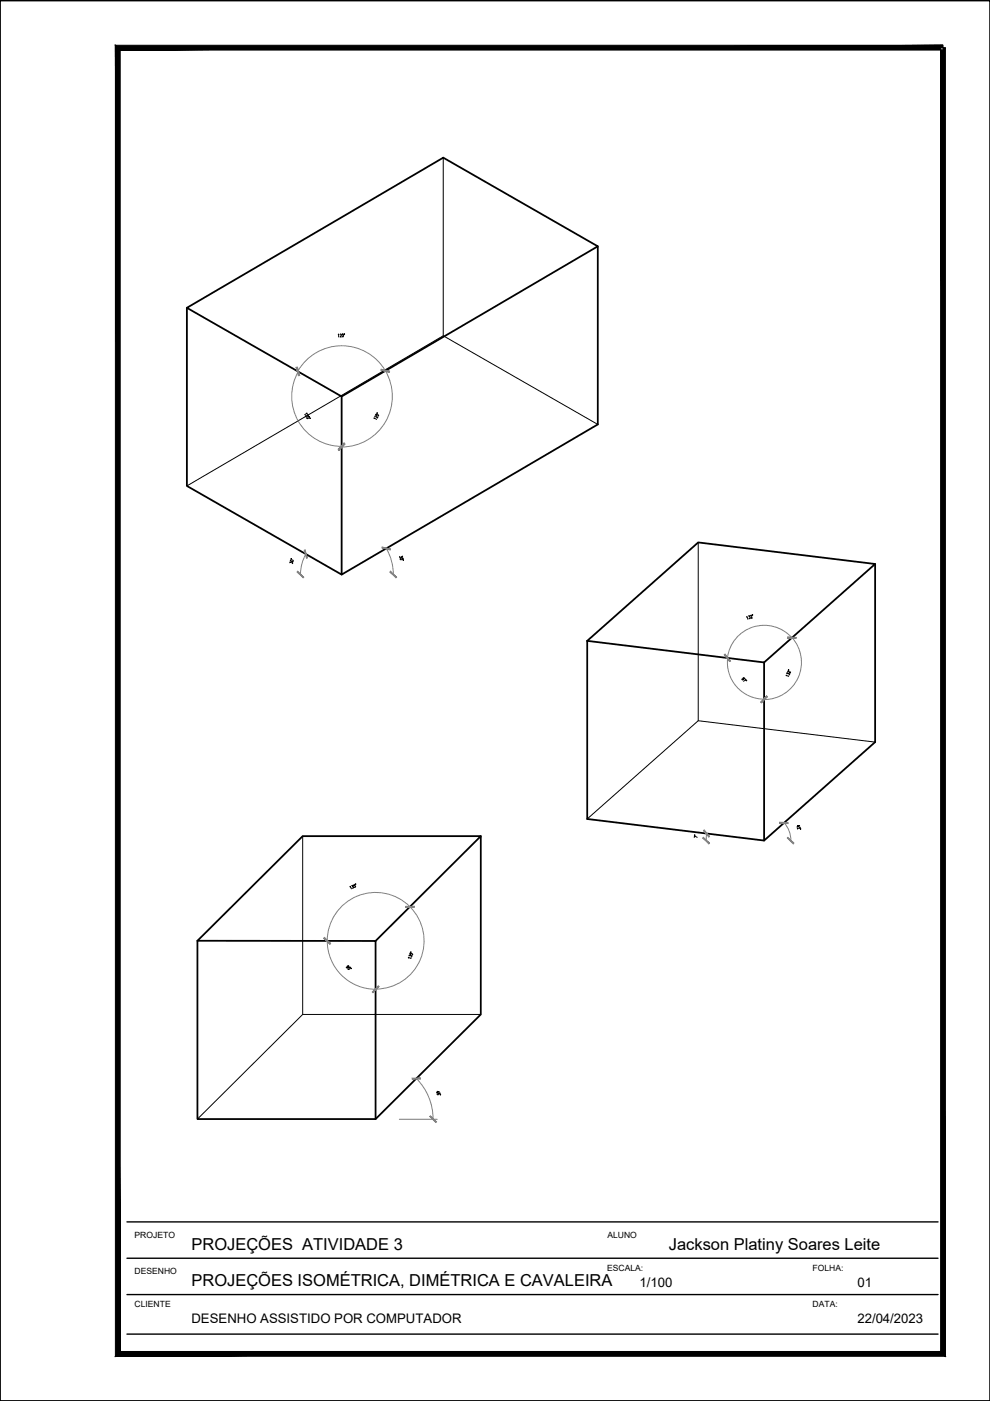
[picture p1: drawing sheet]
<svg xmlns="http://www.w3.org/2000/svg" width="210mm" height="297mm" viewBox="0 0 210 297" stroke-linecap="round" stroke-linejoin="round" font-family="sans-serif">
<!-- layer: A-PARED -->
<path d="M0 .1h209.9v296.9h-209.9zM126.7 52.2v37.8l-54.3 31.8v-37.7M39.6 65.3v37.7l32.8 18.8M39.6 65.3l54.4-31.9 32.7 18.8-54.3 31.9zM185.5 119.6v37.7l-23.5 20.9-37.5-4.6v-37.7M124.5 135.9l23.5-20.9 37.5 4.6-23.5 20.8M124.5 135.9l37.5 4.5M162 140.4v37.8M101.9 177.3v37.8l-22.3 22.2h-37.7v-37.8M41.9 199.5h37.7v37.8M41.9 199.5l22.3-22.2h37.7l-22.3 22.2" fill="none" stroke="#000" stroke-width=".38"/>
<!-- layer: A-PROJECAO -->
<path d="M94 33.4v37.8l-54.4 31.8M94 71.2l32.7 18.8M148 115v37.8M185.5 157.3l-37.5-4.5-23.5 20.8M64.2 177.3v37.8M101.9 215.1h-37.7l-22.3 22.2" fill="none" stroke="#000" stroke-width=".21"/>
<!-- layer: A-COTAS -->
<path d="M63.1 78.7a10.7 10.7 0 0 1 18.6 0 10.7 10.7 0 0 1-9.2 16.1M63.3 78.8a10.6 10.6 0 0 0 9.2 15.8M64.9 117.5l-.8 1.7-.4 2.6M81.9 116.3a10.9 10.9 0 0 1 1.5 5.5M154.2 139.5a7.9 7.9 0 0 1 8.5-6.9 7.9 7.9 0 0 1 7.2 8.2 7.9 7.9 0 0 1-7.9 7.5M154.3 139.5a7.8 7.8 0 0 0 7.7 8.7M149.8 176.7l-.1 1.5M166.3 174.4l.6 1 .5 1.1 .3 1.7M79.7 209.7a10.3 10.3 0 0 0 9.5-13.8 10.3 10.3 0 0 0-16.3-4.2 10.3 10.3 0 0 0 1.6 16.7l2.5 1 2.7 .3M84.7 237.3h8M88.3 228.7a12.2 12.2 0 0 1 3.5 8.6" fill="none" stroke="#808080" stroke-width=".21"/>
<!-- layer: 0 -->
<g fill="#808080" stroke="#808080" stroke-width=".21">
<path d="M64.5 116.7l.5 1.6h.2zM64.5 116.7l.2-.1 .5 1.7z"/>
<path d="M63.1 121.1l-.1 .2 1.4 1.1zM63 121.3l1.4 1.1-.1 .1z"/>
<path d="M82.8 121.1l-.1 .2 1.4 1.1zM82.7 121.3l1.4 1.1-.2 .1z"/>
<path d="M81 116.1l1.7 .5 .1-.2zM81 116l1.8 .4-1.8-.3z"/>
<path d="M166.9 177.7l1.4 1.1-1.3-1.3zM166.9 177.7l1.4 1.1-.1 .1z"/>
<path d="M165.3 174.5l1.8 .1v-.2zM165.3 174.3l1.8 .1-1.8 .1z"/>
<path d="M149.2 176.1l1.1 1.4 .1-.1zM149.2 176.1l.1-.1 1.1 1.4z"/>
<path d="M149.1 177.5l-.1 .2 1.4 1.1zM149 177.7l1.4 1.1-.1 .1z"/>
<path d="M153.6 138.8l1.1 1.4h.2zM153.6 138.8l.2-.1 1.1 1.5z"/>
<path d="M161.3 148.8l.1 .2 1.2-1.4zM162.6 147.6l.1 .1-1.3 1.3z"/>
<path d="M167 135.1v.2l1.8-.1zM167 135.3l1.8-.1-.1 .2z"/>
<path d="M153.7 138.7l-.1 .1 1.2 1.4zM153.6 138.8l1.2 1.4h-.1z"/>
<path d="M162.6 147.6l-1.2 1.4 1.3-1.2zM162.6 147.6l-1.2 1.4-.1-.1z"/>
<path d="M167 135.2l1.8 .2v-.2zM167 135.1l1.8 .1h-1.8z"/>
<path d="M80.8 78.3v.2l1.7 .3zM80.8 78.5l1.7 .3v.1z"/>
<path d="M62.8 77.9l.7 1.6-.5-1.7zM62.8 77.9l.7 1.6-.3 .1z"/>
<path d="M62.9 77.9l.5 1.8 .1-.1zM62.9 77.9h.2l.4 1.7z"/>
<path d="M71.7 95.2l.1 .1 1.2-1.4zM73 93.9l.1 .2-1.3 1.2z"/>
<path d="M73 94.1l-1.2 1.4 1.3-1.3zM73 94.1l-1.2 1.4-.1-.1z"/>
<path d="M80.8 78.5l1.7 .4 .1-.2zM80.9 78.3l1.7 .4-1.8-.2z"/>
<path d="M91.3 236.6l-.2 .1 1.4 1.2zM91.1 236.7l1.4 1.2-.1 .1z"/>
<path d="M87.4 228.8h1.8v-.2zM87.4 228.6h1.8l-1.8 .2z"/>
<path d="M80.2 209.1l-1.1 1.3 1.2-1.2zM79 210.3l1.2-1.2-1.1 1.3z"/>
<path d="M86 192.3l1.8 .1v-.2zM86 192.2h1.8l-1.8 .1z"/>
<path d="M68.7 199l1.2 1.2 .2-.1zM68.8 198.8l1.3 1.3-1.4-1.1z"/>
<path d="M79 210.3l.1 .2 1.1-1.4zM80.2 209.1l.1 .1-1.2 1.3z"/>
<path d="M86 192.2v.1l1.8-.1zM86 192.3l1.8-.1v.1z"/>
<path d="M68.8 198.8l-.1 .2 1.4 1.1zM68.7 199l1.4 1.1-.2 .1z"/>
</g>
<!-- layer: A-COTAS -->
<g fill="none" stroke="#000" stroke-width=".21">
<path d="M71.7 70.9l.1-.1v.6M72.1 70.9h.2l-.2 .5h.3M65 87.6h.2l-.6 .3M65.1 88.5l.4-.2a.3 .3 0 0 1-.1 .4 .3 .3 0 0 1-.4-.1zM65.2 88l.2 .1-.1 .1h-.6l.2 .2M79.3 88.8v-.2l.5 .3M79.5 88.4v-.1l.2-.1 .3 .5 .1-.3M79.7 87.8a.4 .4 0 0 1 .6 .4 .4 .4 0 0 1-.6-.4zM61.4 119.3l.1-.2 .2 .2a.18 .18 0 0 1 .3-.1 .18 .18 0 0 1-.1 .3M61.6 118.8a.33 .33 0 0 1 .4-.1 .33 .33 0 0 1 .1 .3h-.3zM84.8 118.5l.6-.1a.32 .32 0 0 1-.2 .2 .32 .32 0 0 1-.4-.1zM85.3 117.9l.1 .2h-.3a.18 .18 0 0 1-.2 .2 .18 .18 0 0 1-.1-.3"/>
<path d="M158.3 130.8l.1-.1 .2 .6M158.7 130.6l.2-.1v.3a.18 .18 0 0 1 .2 .2 .18 .18 0 0 1-.3 .1M159.1 130.6v-.1a.17 .17 0 0 1 .3 0 .17 .17 0 0 1 0 .2l-.1 .4 .3-.1M157.3 144v.1a.34 .34 0 0 0 .5-.4l-.3 .1 .1 .2h.1M158 143.9l.2 .3-.6 .2M166.7 143.3v-.1l.5 .2M166.8 142.9l.1-.3 .1 .3 .1-.1a.2 .2 0 0 1 .3 .1 .2 .2 0 0 1-.1 .2h-.1M167.6 142.4l-.1 .3-.3-.4-.2 .1 .1 .1M147.8 177.5l-.6-.3v.4M169 175.3l.5-.2-.4-.1 .1 .3M169.5 175.4h.2v.2l-.7-.1 .1 .3M74.2 188l.1-.1 .2 .6"/>
<path d="M74.5 187.8l.3-.1-.1 .2h.1a.19 .19 0 0 1 .2 .3 .19 .19 0 0 1-.3 0M75.2 187.5l-.2 .1 .1 .2a.19 .19 0 0 1 .2 0 .19 .19 0 0 1 .1 .2 .19 .19 0 0 1-.3 .1M73.9 205h-.2a.17 .17 0 0 1 0-.2 .17 .17 0 0 1 .3 .1l-.3 .3-.3-.2M73.9 205.2l.3-.2a.29 .29 0 0 1-.1 .4 .29 .29 0 0 1-.4 0zM86.6 203.1v-.1l.6 .2M86.7 202.7l.1-.2 .2 .2 .2-.1 .1 .2-.2 .1M87 202l-.1 .3 .2 .1a.18 .18 0 0 1 .1-.2 .18 .18 0 0 1 .2 .1 .18 .18 0 0 1-.1 .2M92.5 231.7l.6-.2-.4-.1 .1 .3M92.8 231.8l-.1 .1a.18 .18 0 0 0 .1 .2 .18 .18 0 0 0 .3-.1 .18 .18 0 0 0-.1-.2l.3-.1v.2"/>
<circle cx="72.7" cy="71.1" r=".27"/>
<circle cx="73" cy="70.8" r=".06"/>
<circle cx="65.7" cy="88.7" r=".06"/>
<circle cx="79.9" cy="87.6" r=".06"/>
<circle cx="61.7" cy="118.5" r=".06"/>
<circle cx="85.5" cy="118.7" r=".06"/>
<circle cx="159.5" cy="130.4" r=".06"/>
<circle cx="158.3" cy="144.3" r=".06"/>
<circle cx="167.2" cy="142.1" r=".06"/>
<circle cx="147.3" cy="177.1" r=".06"/>
<circle cx="169.7" cy="175.7" r=".06"/>
<circle cx="75.4" cy="187.5" r=".06"/>
<circle cx="74.4" cy="205.3" r=".06"/>
<circle cx="87.1" cy="201.9" r=".06"/>
<circle cx="93.4" cy="232.1" r=".06"/>
</g>
<!-- layer: A-PARED -->
<path d="M25.5 10.6h174.4v-1zM24.5 9.6h175.4l-174.4 1zM24.5 9.6l1 276.9v-275.9zM24.5 9.6l1 276.9-1 1.1zM25.5 286.5l-1 1.1 174.9-1.1zM24.5 287.6l174.9-1.1 1 1.1zM199.4 10.1v276.4l1 1.1zM199.4 10.1h1v277.5z" fill="#000" stroke="#000" stroke-width=".21"/>
<!-- layer: AP-LEGEN -->
<path d="M26.9 259.1h172M26.9 274.5h172M26.9 266.8h172M26.9 282.9h172" fill="none" stroke="#000" stroke-width=".3"/>
<g font-size="3.5">
<text x="40.6" y="265">PROJEÇÕES ATIVIDADE 3</text>
<text x="141.8" y="265">Jackson Platiny Soares Leite</text>
<text x="40.6" y="272.7">PROJEÇÕES ISOMÉTRICA, DIMÉTRICA E CAVALEIRA</text>
</g>
<g font-size="2.8">
<text x="135.6" y="272.9">1/100</text>
<text x="181.8" y="272.9">01</text>
<text x="40.6" y="280.6">DESENHO ASSISTIDO POR COMPUTADOR</text>
<text x="181.8" y="280.6">22/04/2023</text>
</g>
<g font-size="1.8">
<text x="28.5" y="262.5">PROJETO</text>
<text x="128.8" y="262.5">ALUNO</text>
<text x="128.7" y="269.4">ESCALA:</text>
<text x="172.3" y="269.4">FOLHA:</text>
<text x="28.5" y="270.2">DESENHO</text>
<text x="28.5" y="277.1">CLIENTE</text>
<text x="172.3" y="277.1">DATA:</text>
</g>
</svg>
